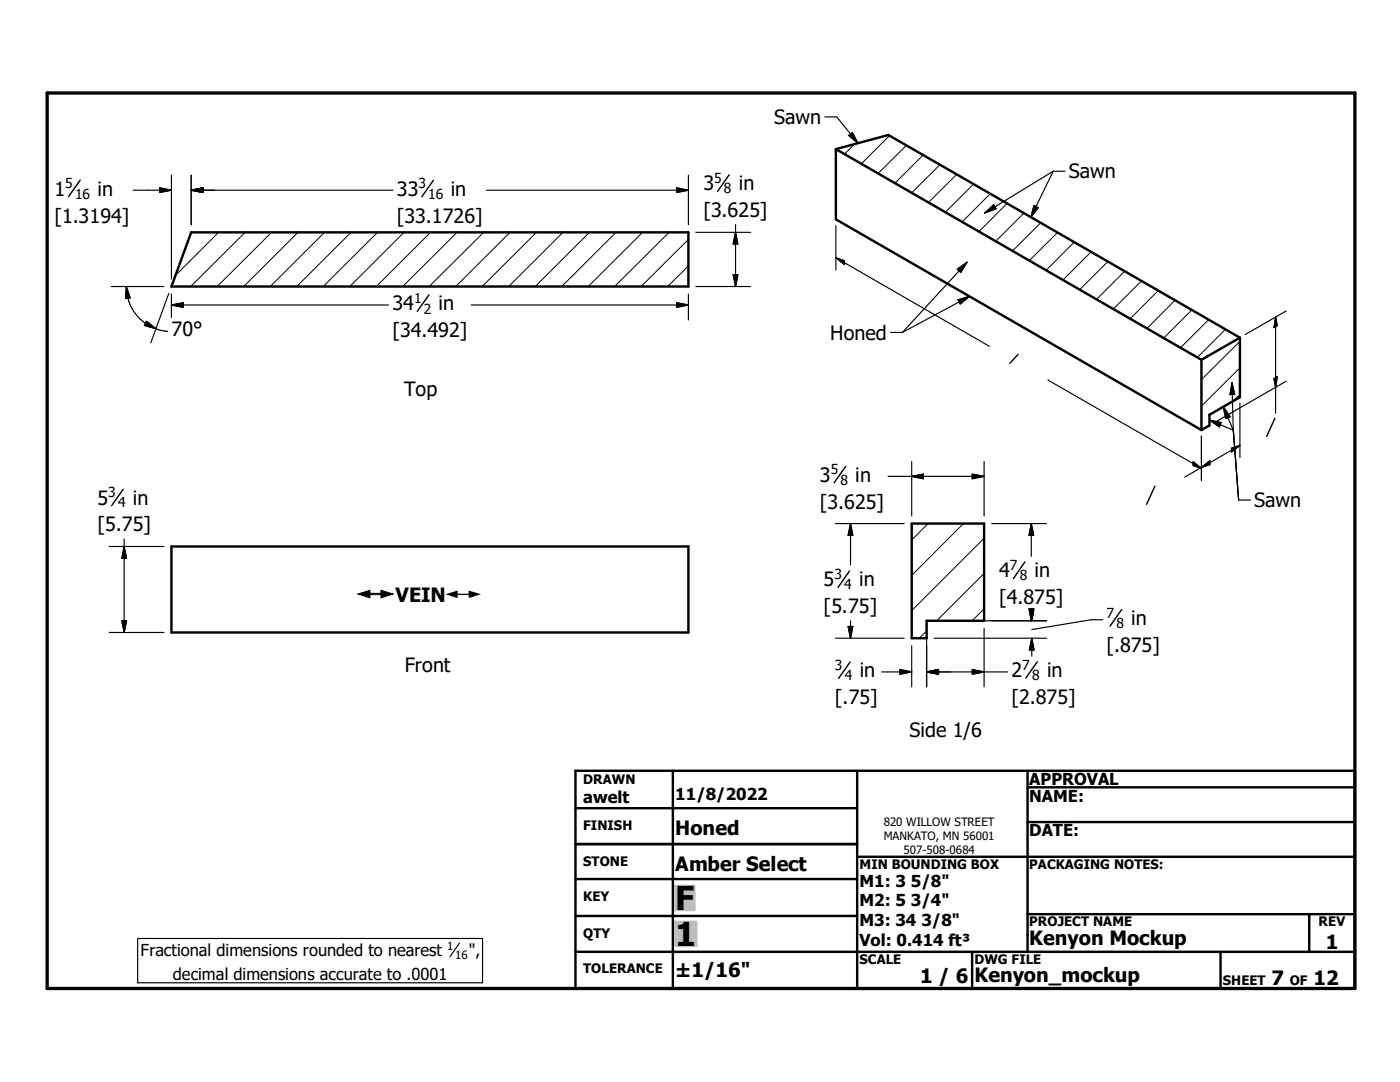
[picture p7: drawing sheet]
<svg xmlns="http://www.w3.org/2000/svg" width="279mm" height="216mm" viewBox="0 0 279 216" stroke-linecap="round" stroke-linejoin="round" font-family="sans-serif">
<g fill="none" stroke="#000" stroke-width=".48">
<path d="M166.8 29.8v14l73 42M166.8 29.8l10.5-2.9 70.2 40.5M166.8 29.8l73 42M38.2 46.4h99.2v10.8h-103.2zM239.8 71.8v14M247.5 67.4v11.9l-6.1 3.5v2.1l-1.6 .9M247.5 67.4l-7.7 4.4M34.2 109h103.2v17.2h-103.2zM182 104.5h14.4v19.4h-11.5v3.4h-2.9zM114.8 153.8h155.6v43.4h-155.6zM134.3 153.8v43.4M171.1 153.8v43.4"/>
<path d="M205.1 157.1h65.3M205.1 153.8v36.1M114.8 175.4h56.3M114.8 161.3h56.3M114.8 168.4h56.3M171.1 171h99.3M205.1 164h65.3M114.8 182.8h56.3M114.8 189.9h155.6M194 189.9v7.3M205.1 182.4h65.3M243.6 189.9v7.3"/>
<path d="M261.3 182.4v7.5"/>
</g>
<g fill="none" stroke="#000" stroke-width=".2">
<path d="M170.6 28.7l-2.1 2M177.5 27.1l-5.6 5.6M180.9 29l-5.6 5.6M184.2 30.9l-5.6 5.6M187.6 32.9l-5.6 5.6M190.9 34.8l-5.6 5.6M194.3 36.7l-5.6 5.6M197.6 38.7l-5.6 5.6M38.3 46.4l-.2 .2M43.6 46.4l-8.6 8.5M48.9 46.4l-10.8 10.8M54.2 46.4l-10.9 10.8"/>
<path d="M59.5 46.4l-10.9 10.8M64.8 46.4l-10.9 10.8M70.1 46.4l-10.9 10.8M75.3 46.4l-10.8 10.8M80.6 46.4l-10.8 10.8M85.9 46.4l-10.8 10.8M91.2 46.4l-10.8 10.8M96.5 46.4l-10.9 10.8M101.8 46.4l-10.9 10.8M107.1 46.4l-10.9 10.8M112.4 46.4l-10.9 10.8M117.6 46.4l-10.8 10.8"/>
<path d="M122.9 46.4l-10.8 10.8M128.2 46.4l-10.8 10.8M133.5 46.4l-10.8 10.8M137.4 53.1l-4.2 4.1M137.4 47.8l-9.5 9.4M201 40.6l-5.6 5.6M204.3 42.5l-5.6 5.6M207.7 44.5l-5.6 5.6M211.1 46.4l-5.7 5.6M214.4 48.3l-5.6 5.6M217.7 50.3l-5.6 5.6M221.1 52.2l-5.6 5.6"/>
<path d="M224.5 54.1l-5.7 5.6M227.8 56.1l-5.6 5.5M231.1 58l-5.6 5.6M234.5 59.9l-5.6 5.6M237.9 61.8l-5.7 5.7M241.2 63.8l-5.6 5.6M244.6 65.7l-5.6 5.6M247.5 78.7l-1.4 1.3M247.5 73.4l-7.7 7.6M247.5 68.1l-7.7 7.7M241.4 84.7l-.4 .4M185.2 104.5l-3.2 3.2"/>
<path d="M192.3 104.5l-10.3 10.3M196.4 114.4l-9.5 9.5M196.4 107.4l-14.4 14.4M184.9 125.9l-1.4 1.4M196.4 121.5l-2.4 2.4"/>
</g>
<path d="M9.4 18.6h261v178.6h-261z" fill="none" stroke="#000" stroke-width=".66"/>
<g fill="#c0c0c0" stroke="#c0c0c0" stroke-width=".48">
<path d="M134.8 183.9h4.2v4.8z"/>
<path d="M134.8 183.9l4.2 4.8h-4.2z"/>
<path d="M134.8 176.8h3.8v4.8z"/>
<path d="M134.8 176.8l3.8 4.8h-3.8z"/>
</g>
<g fill="none" stroke="#000" stroke-width=".23">
<path d="M26.6 38h7.6M31.8 37.5l2.4 .5-2.4 .4zM34.2 35v20.7M38.2 38h40.2M38.2 38l2.3-.5v.9zM38.2 35v9.9M97.1 38h40.3M135 37.5l2.4 .5-2.4 .4zM137.4 35v9.9M164.6 23.3h2.4l4.2 5.3M169.4 27l.7-.5 1.1 2.1zM210.2 34.2l-13.7 8.3"/>
<path d="M210.2 34.2l-4.5 9.1M210.2 34.2h2.3M22.2 57.2h10.5M25.2 57.2a8.9 8.9 0 0 0 1.8 5.4l.5 .5a9.1 9.1 0 0 0 3.6 2.5M25.2 57.2l.8 2.2-.9 .2zM33.7 58.6l-3.6 9.8M34.2 58.7v4.6M137.4 58.7v5.2M138.9 57.2h10.9M138.9 46.4h10.9M146.3 54.8h1l-.5 2.4zM146.8 44.8v12.4"/>
<path d="M146.8 46.4l.5 2.3h-1zM166.8 51.4l30.7 17.7M166.8 51.4l1.7 .6v.8zM166.8 45v8.9M191.1 53.7l1.9-1.4-1.3 2.1zM191.2 59.8l2.3-.7-1.9 1.6zM193 52.3l-12.9 14M193.5 59.1l-13.4 7.2M196.5 42.5l1.8-1.6 .5 .8zM206.3 41l.9 .4-1.5 1.9zM29.3 64.1l1.8 1.5-2.3-.7zM31.1 65.6l2.4 .5"/>
<path d="M34.2 60.9h43.3M34.2 60.9l2.4-.5v.9zM94 60.9h43.4M135 60.4l2.4 .5-2.4 .4zM177.8 66.3h2.3M209.1 75.8l30.7 17.7M245.9 76.4l.2 9.4M245.9 76.4l.5 2.3h-.9zM254.2 75.6l.7-.4-.3 2.1zM254.6 63.3v19.1M254.6 63.3l.3 1.7-.7 .4zM256.7 62.1l-8.2 4.7"/>
<path d="M256.7 76.1l-14.3 8.2M177.2 95.1h19.2M182 92.1v10.9M182 95.1l2.3-.5v.9zM194 94.6l2.4 .5-2.4 .4zM196.4 92.1v10.9M238.1 92.1l1.7 1.4-1.7-.6zM239.8 87v8.9M239.8 93.3l1.6-1.4v.8zM239.8 93.3l-3.4 1.9M241.4 83.8l4.7 2M241.4 83.8l2.3 .5-.3 .9z"/>
<path d="M244.1 81.2l2 4.6M244.1 81.2l1.4 1.9-.9 .4zM245.8 89.4l1.7-.5-1.7 1.3zM246.1 85.8l1.1 14h2.4M247.5 88.9l-7.7 4.4M247.5 80.5v10.8M21.8 109h10.9M24.8 107.5v18.7M24.8 109l.5 2.4h-1zM166.7 104.5h13.8M169.7 104.5l.5 2.3h-.9zM169.7 104.5v8.2"/>
<path d="M197.9 104.5h10.9M205.8 104.5v6.5M205.8 104.5l.5 2.3h-.9zM21.8 126.2h10.9M24.3 123.9h1l-.5 2.3zM166.7 127.3h13.8M169.3 125h.9l-.5 2.3zM169.7 123.9v3.4M175.9 134.1h6.1M179.6 133.6l2.4 .5-2.4 .4zM182 128.8v8.2M184.9 134.1h16.2"/>
<path d="M184.9 134.1l2.4-.5v.9zM184.9 125.4v11.6M186.4 127.3h22.5M186.4 123.9h22.5M194 133.6l2.4 .5-2.4 .4zM196.4 125.4v11.6M205.4 121.5h.9l-.5 2.4zM205.6 122.1l.3 1.8M205.8 121.5v2.4M205.9 122.1v1.8M205.9 127.3v3.6M205.9 127.3l.5 2.4h-1z"/>
<path d="M206.3 122.1l-.4 1.8M220.1 123.7h-2.4l-11.8 1.9M27.5 187.3h68.8v8.8h-68.8zM91.7 188.2l-1.9 2.7"/>
</g>
<g fill="none" stroke="#000" stroke-width=".28">
<path d="M16 35.9l-2.3 3.3M86.5 36l-2.3 3.3M145.5 34.9l-2.3 3.3M85.6 58.9l-2.3 3.2M203.2 70.7l-1.7 1.8M24.6 97.6l-2.3 3.3M168.8 93l-2.3 3.3M230.5 97l-1.7 3.6M254.4 83.5l-1.6 3.6M169.5 113.9l-2.3 3.3M204.5 112.1l-2.2 3.3M169.7 132.1l-2.4 3.3"/>
<path d="M207 132l-2.3 3.3M223.8 121.6l-2.3 3.3"/>
</g>
<g fill="#000" stroke="#000" stroke-width=".23">
<path d="M31.8 37.5l2.4 .5-2.4 .4zM38.2 38l2.3-.5v.9zM135 37.5l2.4 .5-2.4 .4zM169.4 27l.7-.5 1.1 2.1zM25.2 57.2l.8 2.2-.9 .2zM146.3 54.8h1l-.5 2.4zM146.8 46.4l.5 2.3h-1zM166.8 51.4l1.7 .6v.8zM191.1 53.7l1.9-1.4-1.3 2.1zM196.5 42.5l1.8-1.6 .5 .8zM206.3 41l.9 .4-1.5 1.9zM29.3 64.1l1.8 1.5-2.3-.7z"/>
<path d="M34.2 60.9l2.4-.5v.9zM135 60.4l2.4 .5-2.4 .4zM191.2 59.8l2.3-.7-1.9 1.6zM245.9 76.4l.5 2.3h-.9zM254.2 75.6l.7-.4-.3 2.1zM254.6 63.3l.3 1.7-.7 .4zM182 95.1l2.3-.5v.9zM194 94.6l2.4 .5-2.4 .4zM238.1 92.1l1.7 1.4-1.7-.6zM239.8 93.3l1.6-1.4v.8zM241.4 83.8l2.3 .5-.3 .9zM244.1 81.2l1.4 1.9-.9 .4z"/>
<path d="M245.8 89.4l1.7-.5-1.7 1.3zM24.8 109l.5 2.4h-1zM169.7 104.5l.5 2.3h-.9zM205.8 104.5l.5 2.3h-.9zM24.3 123.9h1l-.5 2.3zM169.3 125h.9l-.5 2.3zM179.6 133.6l2.4 .5-2.4 .4zM184.9 134.1l2.4-.5v.9zM194 133.6l2.4 .5-2.4 .4zM205.4 121.5h.9l-.5 2.4zM205.4 121.5h1l-.5 2.4zM205.9 127.3l.5 2.4h-1z"/>
</g>
<g fill="#fff" stroke="#fff" stroke-width=".23">
<path d="M71.4 117.2h25.1v2.9z"/>
<path d="M71.4 117.2l25.1 2.9h-25.1z"/>
</g>
<g font-size="6.6">
<text x="134.7" y="181.6">F</text>
<text x="134.7" y="188.7">1</text>
</g>
<g font-size="3.9">
<text x="154.5" y="24.8">Sawn</text>
<text x="213.3" y="35.6">Sawn</text>
<text x="10.9" y="39">1</text>
<text x="19.4" y="39">in</text>
<text x="79.2" y="39">33</text>
<text x="90" y="39">in</text>
<text x="140.4" y="38">3</text>
<text x="147.4" y="38">in</text>
<text x="10.9" y="44.4">[1.3194]</text>
<text x="79.2" y="44.5">[33.1726]</text>
<text x="140.4" y="43.3">[3.625]</text>
<text x="78.3" y="61.9">34</text>
<text x="87.5" y="61.9">in</text>
<text x="34.2" y="67.1">70°</text>
<text x="78.3" y="67.3">[34.492]</text>
<text x="165.7" y="67.8">Honed</text>
<text x="80.6" y="79">Top</text>
<text x="19.5" y="100.7">5</text>
<text x="26.5" y="100.7">in</text>
<text x="163.6" y="96.1">3</text>
<text x="163.6" y="101.5">[3.625]</text>
<text x="170.7" y="96.1">in</text>
<text x="250.3" y="101.2">Sawn</text>
<text x="19.5" y="106">[5.75]</text>
<text x="164.4" y="117">5</text>
<text x="171.4" y="117">in</text>
<text x="199.4" y="115.2">4</text>
<text x="206.5" y="115.2">in</text>
<text x="79" y="120.1">VEIN</text>
<text x="164.4" y="122.3">[5.75]</text>
<text x="199.4" y="120.6">[4.875]</text>
<text x="225.8" y="124.7">in</text>
<text x="220.9" y="130">[.875]</text>
<text x="80.8" y="134.1">Front</text>
<text x="171.6" y="135.2">in</text>
<text x="201.8" y="135.1">2</text>
<text x="209" y="135.1">in</text>
<text x="166.6" y="140.5">[.75]</text>
<text x="201.8" y="140.5">[2.875]</text>
<text x="181.5" y="147">Side 1/6</text>
<text x="134.7" y="166.6">Honed</text>
<text x="134.7" y="173.8">Amber Select</text>
<text x="205.4" y="188.6">Kenyon Mockup</text>
<text x="264.6" y="189.3">1</text>
<text x="134.7" y="194.9">±1/16&quot;</text>
<text x="183.6" y="196.1">1 / 6</text>
<text x="194.5" y="196">Kenyon_mockup</text>
<text x="253.8" y="196.6">7</text>
<text x="262.1" y="196.6">12</text>
</g>
<g font-size="3.3">
<text x="116.4" y="160.2">awelt</text>
<text x="134.7" y="159.7">11/8/2022</text>
<text x="205.4" y="156.7">APPROVAL</text>
<text x="205.4" y="159.9">NAME:</text>
<text x="205.4" y="166.9">DATE:</text>
<text x="171.5" y="176.9">M1: 3 5/8&quot;</text>
<text x="171.5" y="180.8">M2: 5 3/4&quot;</text>
<text x="171.5" y="184.8">M3: 34 3/8&quot;</text>
<text x="28.1" y="190.8">Fractional dimensions rounded to nearest</text>
<text x="93.6" y="190.8">&quot;,</text>
<text x="171.5" y="188.7">Vol: 0.414 ft³</text>
<text x="34.5" y="195.5">decimal dimensions accurate to .0001</text>
</g>
<g font-size="3.1">
<text x="71.5" y="120.1">#</text>
<text x="89" y="120.1">#</text>
</g>
<g font-size="2.8">
<text x="13" y="37.6">5</text>
<text x="15" y="39.6">16</text>
<text x="83.5" y="37.6">3</text>
<text x="85.5" y="39.7">16</text>
<text x="142.5" y="36.5">5</text>
<text x="144.5" y="38.6">8</text>
<text x="82.6" y="60.5">1</text>
<text x="84.6" y="62.6">2</text>
<text x="165.8" y="94.7">5</text>
<text x="21.6" y="99.2">3</text>
<text x="23.6" y="101.3">4</text>
<text x="167.7" y="96.8">8</text>
<text x="201.5" y="113.7">7</text>
<text x="166.5" y="115.5">3</text>
<text x="168.5" y="117.6">4</text>
<text x="203.5" y="115.8">8</text>
<text x="220.9" y="123.3">7</text>
<text x="222.8" y="125.3">8</text>
<text x="166.6" y="133.7">3</text>
<text x="168.6" y="135.7">4</text>
<text x="204" y="133.7">7</text>
<text x="206" y="135.7">8</text>
</g>
<g font-size="2.6">
<text x="116.4" y="156.4">DRAWN</text>
<text x="116.4" y="165.6">FINISH</text>
<text x="116.4" y="172.8">STONE</text>
<text x="171.5" y="173.4">MIN BOUNDING BOX</text>
<text x="205.4" y="173.4">PACKAGING NOTES:</text>
<text x="116.4" y="179.9">KEY</text>
<text x="205.4" y="184.8">PROJECT NAME</text>
<text x="263.1" y="184.8">REV</text>
<text x="116.4" y="187.1">QTY</text>
<text x="116.4" y="194.2">TOLERANCE</text>
<text x="171.5" y="192.4">SCALE</text>
<text x="194.5" y="192.4">DWG FILE</text>
<text x="244.1" y="196.6">SHEET</text>
<text x="257.4" y="196.6">OF</text>
</g>
<g font-size="2.3">
<text x="176.4" y="164.8">820 WILLOW STREET</text>
<text x="176.4" y="167.6">MANKATO, MN 56001</text>
<text x="180.3" y="170.3">507-508-0684</text>
<text x="89.2" y="189.6">1</text>
<text x="90.8" y="191.3">16</text>
</g>
</svg>
